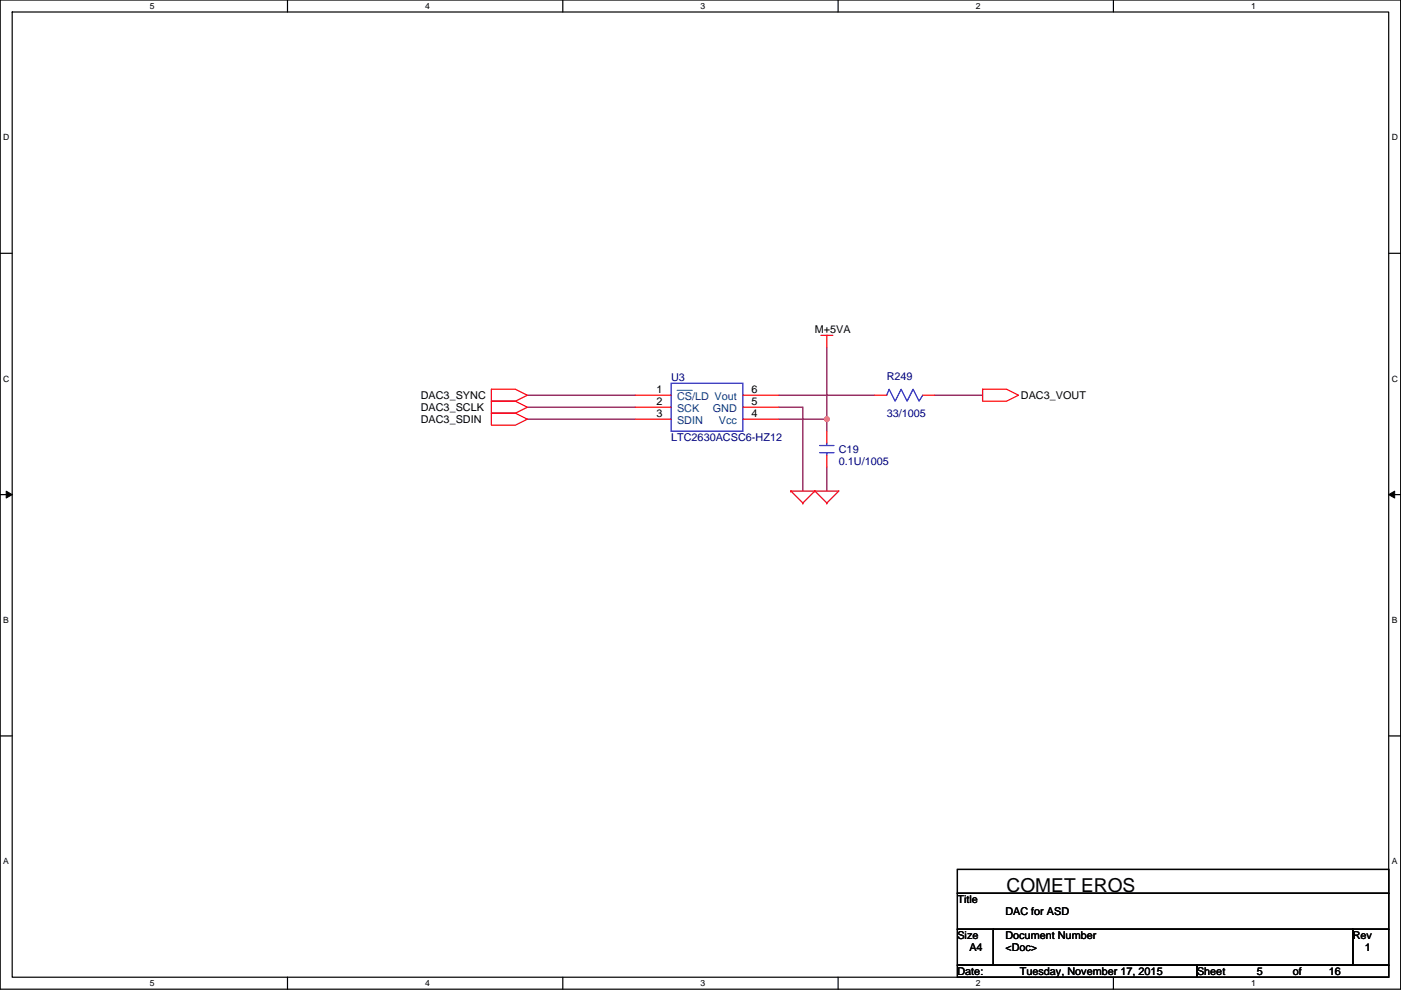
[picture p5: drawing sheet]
<svg xmlns="http://www.w3.org/2000/svg" width="297mm" height="210mm" viewBox="0 0 297 210" stroke-linecap="round" stroke-linejoin="round" font-family="sans-serif">
<path d="M0 0h297v209.8h-297zM2.6 2.5h291.8v204.8h-291.8z" fill="none" stroke="#000" stroke-width=".25"/>
<g fill="#fff">
<path d="M31.8 .3h1v2h-1z"/>
<path d="M31.8 207.5h1v2.1h-1z"/>
</g>
<path d="M61 0v2.5M61 207.3v2.5" fill="none" stroke="#000" stroke-width=".25"/>
<g fill="#fff">
<path d="M90.1 .3h1v2h-1z"/>
<path d="M90.1 207.5h1v2.1h-1z"/>
</g>
<path d="M119.3 0v2.5M119.3 207.3v2.5" fill="none" stroke="#000" stroke-width=".25"/>
<g fill="#fff">
<path d="M148.5 .3h1v2h-1z"/>
<path d="M148.5 207.5h1v2.1h-1z"/>
</g>
<path d="M177.7 0v2.5M177.7 207.3v2.5" fill="none" stroke="#000" stroke-width=".25"/>
<g fill="#fff">
<path d="M206.9 .3h1v2h-1z"/>
<path d="M206.9 207.5h1v2.1h-1z"/>
</g>
<path d="M236.1 0v2.5M236.1 207.3v2.5" fill="none" stroke="#000" stroke-width=".25"/>
<g fill="#fff">
<path d="M265.2 .3h1.1v2h-1.1z"/>
<path d="M265.2 207.5h1.1v2.1h-1.1z"/>
<path d="M.7 28.1h1.3v2.1h-1.3z"/>
<path d="M295.1 28.1h1.3v2.1h-1.3z"/>
<path d="M.7 79.3h1.3v2h-1.3z"/>
<path d="M295.1 79.3h1.3v2h-1.3z"/>
</g>
<path d="M0 53.7h2.6M294.4 53.7h2.6" fill="none" stroke="#000" stroke-width=".25"/>
<g fill="#fff">
<path d="M.7 130.5h1.2v2h-1.2z"/>
<path d="M295.1 130.5h1.2v2h-1.2z"/>
</g>
<path d="M0 104.9h2.6M294.4 104.9h2.6" fill="none" stroke="#000" stroke-width=".25"/>
<path d="M1.3 104.2l1.3 .7-1.3 .7zM294.4 104.9l1.3-.7v1.4z" fill="#000" stroke="#000" stroke-width=".21"/>
<g fill="#fff">
<path d="M.7 181.7h1.2v2h-1.2z"/>
<path d="M295.1 181.7h1.2v2h-1.2z"/>
</g>
<path d="M0 156.1h2.6M294.4 156.1h2.6M203 184.4h91.4v5.1h-91.4zM203 189.5h91.4v7.6h-91.4zM203 197.1h7.6v7.6h-7.6zM210.6 197.1h76.2v7.6h-76.2zM286.8 197.1h7.6v7.6h-7.6zM203 204.7h50.8v2.6h-50.8zM253.8 204.7h40.6v2.6h-40.6z" fill="none" stroke="#000" stroke-width=".25"/>
<path d="M175.3 73.7v15.2M111.8 83.8h22.9M111.8 86.4h22.9M111.8 88.9h22.9M165.1 88.9h10.2v2.5M165.1 86.4h5.1v17.7M165.1 83.8h20.4M175.3 99.1v5M198.2 83.8h10.1" fill="none" stroke="#800040" stroke-width=".25"/>
<circle cx="175.3" cy="88.9" r=".51" fill="#f0f" stroke="#f0f" stroke-width=".25"/>
<g fill="none" stroke="#f00" stroke-width=".25">
<path d="M174 71.1h2.6M175.3 71.1v2.6M104.2 82.6h5.1l2.5 1.2-2.5 1.3h-5.1zM104.2 85.1h5.1l2.5 1.3-2.5 1.2h-5.1zM104.2 87.6h5.1l2.5 1.3-2.5 1.3h-5.1zM134.7 83.8h7.6M134.7 86.4h7.6M134.7 88.9h7.6M157.5 88.9h7.6M157.5 86.4h7.6M157.5 83.8h7.6M175.3 96.5v2.6"/>
<path d="M175.3 91.4v2.6M185.5 83.8h2.5M195.6 83.8h2.6M208.3 82.6h5.1l2.5 1.2-2.5 1.3h-5.1zM167.7 104.1l2.5 2.6M167.7 104.1h5.1M167.7 104.1h.1M170.2 106.7h.1M172.8 104.1l2.5 2.6M172.8 104.1h5l-2.5 2.6M172.8 104.1h.1M172.8 104.1l-2.6 2.6"/>
<path d="M175.3 106.7h.1"/>
</g>
<path d="M142.3 81.3h15.2v10.1h-15.2zM173.8 96h3M173.8 94.5h3M175.3 94v.5M175.3 96v.5M188 83.8l.5-1.2 1.3 2.5 1.3-2.5 1.2 2.5 1.3-2.5 1.3 2.5 .7-1.3" fill="none" stroke="#00f" stroke-width=".25"/>
<path d="M143.6 82.8h3.2" fill="none" stroke="#004080" stroke-width=".21"/>
<text font-size="4.1" x="213.4" y="189.1">COMET EROS</text>
<g font-size="2.3">
<text x="172.8" y="70.7">M+5VA</text>
<text x="139.2" y="83.3">1</text>
<text x="159.3" y="83.3">6</text>
<text x="89.2" y="84.6">DAC3_SYNC</text>
<text x="89.2" y="87.2">DAC3_SCLK</text>
<text x="89.2" y="89.7">DAC3_SDIN</text>
<text x="139.2" y="85.9">2</text>
<text x="139.2" y="88.4">3</text>
<text x="159.3" y="88.4">4</text>
<text x="159.3" y="85.9">5</text>
<text x="216.5" y="84.6">DAC3_VOUT</text>
<text x="203" y="191.6">Title</text>
<text x="213.2" y="194.1">DAC for ASD</text>
<text x="203" y="199.2">Size</text>
<text x="205.5" y="201.7">A4</text>
<text x="213.2" y="199.2">Document Number</text>
<text x="213.2" y="201.7">&lt;Doc&gt;</text>
<text x="286.8" y="199.2">Rev</text>
<text x="289.4" y="201.7">1</text>
<text x="203" y="206.8">Date:</text>
<text x="216.2" y="206.8">Tuesday, November 17, 2015</text>
<text x="253.8" y="206.8">Sheet</text>
<text x="266.5" y="206.8">5</text>
<text x="274.1" y="206.8">of</text>
<text x="281.7" y="206.8">16</text>
</g>
<g font-size="2.3" fill="#000080">
<text x="142.3" y="80.8">U3</text>
<text x="188" y="80.6">R249</text>
<text x="188" y="88.4">33/1005</text>
<text x="142.3" y="93.5">LTC2630ACSC6-HZ12</text>
<text x="177.8" y="96.1">C19</text>
<text x="177.8" y="98.6">0.1U/1005</text>
</g>
<g font-size="2.3" fill="#004080">
<text x="143.6" y="84.9">CS/LD Vout</text>
<text x="143.6" y="87.4">SCK</text>
<text x="143.6" y="89.9">SDIN</text>
<text x="151.1" y="87.4">GND</text>
<text x="152.4" y="89.9">Vcc</text>
</g>
<g font-size="1.8">
<text x="31.8" y="1.9">5</text>
<text x="90.1" y="1.9">4</text>
<text x="148.5" y="1.9">3</text>
<text x="206.9" y="1.9">2</text>
<text x="265.2" y="1.9">1</text>
<text x=".7" y="29.8">D</text>
<text x="295.1" y="29.8">D</text>
<text x=".7" y="81">C</text>
<text x="295.1" y="81">C</text>
<text x=".7" y="132.1">B</text>
<text x="295.1" y="132.1">B</text>
<text x=".7" y="183.3">A</text>
<text x="295.1" y="183.3">A</text>
<text x="31.8" y="209.2">5</text>
<text x="90.1" y="209.2">4</text>
<text x="148.5" y="209.2">3</text>
<text x="206.9" y="209.2">2</text>
<text x="265.2" y="209.2">1</text>
</g>
</svg>
